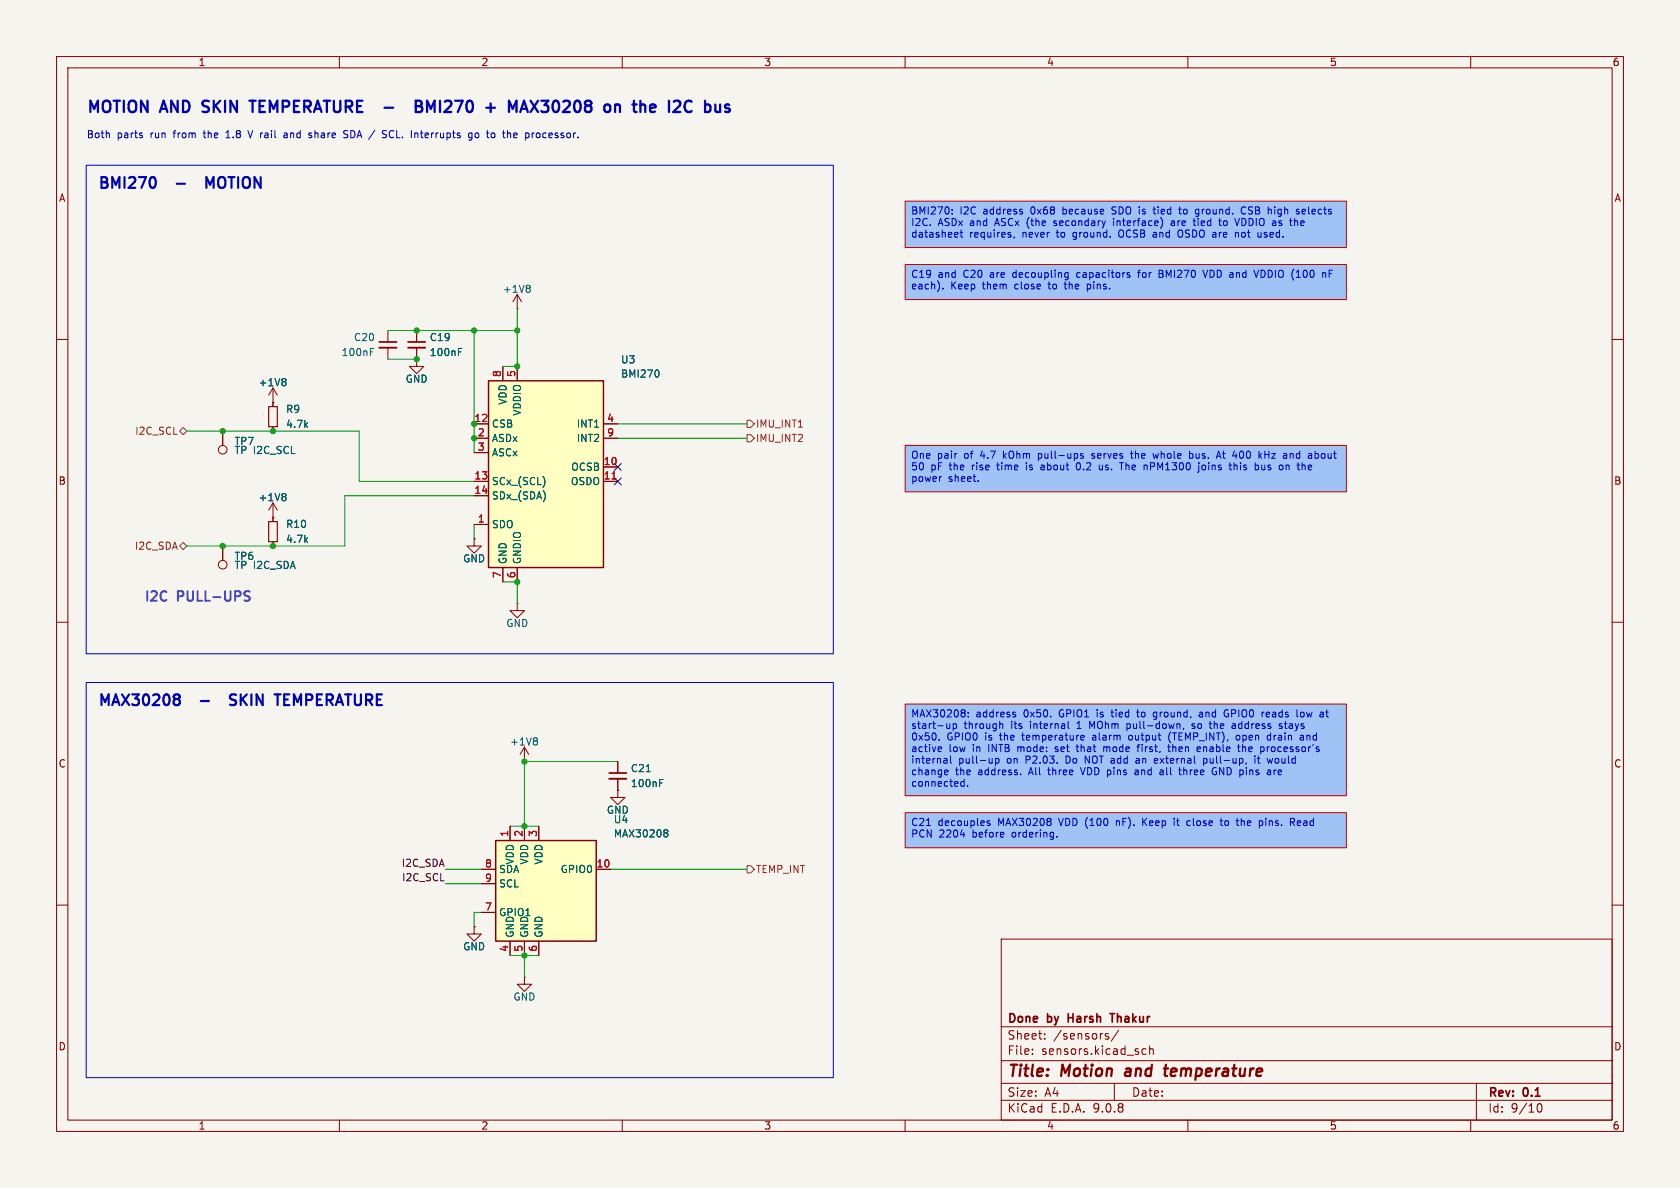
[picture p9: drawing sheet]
(kicad_sch
 (version 20250114)
 (generator "eeschema")
 (generator_version "9.0")
 (paper "A4")
 (title_block (title "Motion and temperature") (rev "0.1") (company "Done by Harsh Thakur"))
 (lib_symbols
  (symbol "Connector:TestPoint"
  (pin_numbers (hide yes))
  (pin_names
   (offset 0.762) (hide yes))
  (exclude_from_sim no)
  (in_bom yes)
  (on_board yes)
  (property "Reference" "TP" (at 0 6.858 0) (effects (font (size 1.27 1.27))))
  (property "Value" "TestPoint" (at 0 5.08 0) (effects (font (size 1.27 1.27))))
  (property "Footprint" "" (at 5.08 0 0) (effects (font (size 1.27 1.27)) (hide yes)))
  (property "Datasheet" "~" (at 5.08 0 0) (effects (font (size 1.27 1.27)) (hide yes)))
  (property "Description" "test point" (at 0 0 0) (effects (font (size 1.27 1.27)) (hide yes)))
  (symbol "TestPoint_0_1"
   (circle (center 0 3.302) (radius 0.762) (stroke (width 0) (type default)) (fill (type none))))
  (symbol "TestPoint_1_1"
   (pin passive line (at 0 0 90) (length 2.54) (name "1" (effects (font (size 1.27 1.27)))) (number "1" (effects (font (size 1.27 1.27))))))
  (embedded_fonts no))
  (symbol "Device:C_Small"
  (pin_numbers (hide yes))
  (pin_names
   (offset 0.254) (hide yes))
  (exclude_from_sim no)
  (in_bom yes)
  (on_board yes)
  (property "Reference" "C" (at 0.254 1.778 0) (effects (font (size 1.27 1.27)) (justify left)))
  (property "Value" "C_Small" (at 0.254 -2.032 0) (effects (font (size 1.27 1.27)) (justify left)))
  (property "Footprint" "" (at 0 0 0) (effects (font (size 1.27 1.27)) (hide yes)))
  (property "Datasheet" "~" (at 0 0 0) (effects (font (size 1.27 1.27)) (hide yes)))
  (property "Description" "Unpolarized capacitor, small symbol" (at 0 0 0) (effects (font (size 1.27 1.27)) (hide yes)))
  (symbol "C_Small_0_1"
   (polyline (pts (xy -1.524 0.508) (xy 1.524 0.508)) (stroke (width 0.3048) (type default)) (fill (type none)))
   (polyline (pts (xy -1.524 -0.508) (xy 1.524 -0.508)) (stroke (width 0.3302) (type default)) (fill (type none))))
  (symbol "C_Small_1_1"
   (pin passive line (at 0 2.54 270) (length 2.032) (name "~" (effects (font (size 1.27 1.27)))) (number "1" (effects (font (size 1.27 1.27)))))
   (pin passive line (at 0 -2.54 90) (length 2.032) (name "~" (effects (font (size 1.27 1.27)))) (number "2" (effects (font (size 1.27 1.27))))))
  (embedded_fonts no))
  (symbol "Device:R_Small"
  (pin_numbers (hide yes))
  (pin_names
   (offset 0.254) (hide yes))
  (exclude_from_sim no)
  (in_bom yes)
  (on_board yes)
  (property "Reference" "R" (at 0 0 90) (effects (font (size 1.016 1.016))))
  (property "Value" "R_Small" (at 1.778 0 90) (effects (font (size 1.27 1.27))))
  (property "Footprint" "" (at 0 0 0) (effects (font (size 1.27 1.27)) (hide yes)))
  (property "Datasheet" "~" (at 0 0 0) (effects (font (size 1.27 1.27)) (hide yes)))
  (property "Description" "Resistor, small symbol" (at 0 0 0) (effects (font (size 1.27 1.27)) (hide yes)))
  (symbol "R_Small_0_1"
   (rectangle (start -0.762 1.778) (end 0.762 -1.778) (stroke (width 0.2032) (type default)) (fill (type none))))
  (symbol "R_Small_1_1"
   (pin passive line (at 0 2.54 270) (length 0.762) (name "~" (effects (font (size 1.27 1.27)))) (number "1" (effects (font (size 1.27 1.27)))))
   (pin passive line (at 0 -2.54 90) (length 0.762) (name "~" (effects (font (size 1.27 1.27)))) (number "2" (effects (font (size 1.27 1.27))))))
  (embedded_fonts no))
  (symbol "power:+1V8"
  (power)
  (pin_numbers (hide yes))
  (pin_names
   (offset 0) (hide yes))
  (exclude_from_sim no)
  (in_bom yes)
  (on_board yes)
  (property "Reference" "#PWR" (at 0 -3.81 0) (effects (font (size 1.27 1.27)) (hide yes)))
  (property "Value" "+1V8" (at 0 3.556 0) (effects (font (size 1.27 1.27))))
  (property "Footprint" "" (at 0 0 0) (effects (font (size 1.27 1.27)) (hide yes)))
  (property "Datasheet" "" (at 0 0 0) (effects (font (size 1.27 1.27)) (hide yes)))
  (property "Description" "Power symbol creates a global label with name \"+1V8\"" (at 0 0 0) (effects (font (size 1.27 1.27)) (hide yes)))
  (symbol "+1V8_0_1"
   (polyline (pts (xy -0.762 1.27) (xy 0 2.54)) (stroke (width 0) (type default)) (fill (type none)))
   (polyline (pts (xy 0 2.54) (xy 0.762 1.27)) (stroke (width 0) (type default)) (fill (type none)))
   (polyline (pts (xy 0 0) (xy 0 2.54)) (stroke (width 0) (type default)) (fill (type none))))
  (symbol "+1V8_1_1"
   (pin power_in line (at 0 0 90) (length 0) (name "~" (effects (font (size 1.27 1.27)))) (number "1" (effects (font (size 1.27 1.27))))))
  (embedded_fonts no))
  (symbol "power:GND"
  (power)
  (pin_numbers (hide yes))
  (pin_names
   (offset 0) (hide yes))
  (exclude_from_sim no)
  (in_bom yes)
  (on_board yes)
  (property "Reference" "#PWR" (at 0 -6.35 0) (effects (font (size 1.27 1.27)) (hide yes)))
  (property "Value" "GND" (at 0 -3.81 0) (effects (font (size 1.27 1.27))))
  (property "Footprint" "" (at 0 0 0) (effects (font (size 1.27 1.27)) (hide yes)))
  (property "Datasheet" "" (at 0 0 0) (effects (font (size 1.27 1.27)) (hide yes)))
  (property "Description" "Power symbol creates a global label with name \"GND\" , ground" (at 0 0 0) (effects (font (size 1.27 1.27)) (hide yes)))
  (symbol "GND_0_1"
   (polyline (pts (xy 0 0) (xy 0 -1.27) (xy 1.27 -1.27) (xy 0 -2.54) (xy -1.27 -1.27) (xy 0 -1.27)) (stroke (width 0) (type default)) (fill (type none))))
  (symbol "GND_1_1"
   (pin power_in line (at 0 0 270) (length 0) (name "~" (effects (font (size 1.27 1.27)))) (number "1" (effects (font (size 1.27 1.27))))))
  (embedded_fonts no))
  (symbol "smartwatch:BMI270"
  (exclude_from_sim no)
  (in_bom yes)
  (on_board yes)
  (property "Reference" "U" (at 0 0 0) (effects (font (size 1.27 1.27))))
  (property "Value" "BMI270" (at 0 -2.54 0) (effects (font (size 1.27 1.27))))
  (property "Footprint" "Package_LGA:Bosch_LGA-14_3x2.5mm_P0.5mm" (at 0 0 0) (effects (font (size 1.27 1.27)) (hide yes)))
  (property "Datasheet" "hardware/datasheets/BMI270.pdf" (at 0 0 0) (effects (font (size 1.27 1.27)) (hide yes)))
  (property "Description" "Bosch BMI270 6-axis IMU, LGA-14. Table 22 pin-out." (at 0 0 0) (effects (font (size 1.27 1.27)) (hide yes)))
  (symbol "BMI270_1_1"
   (rectangle (start -10.16 16.51) (end 10.16 -16.51) (stroke (width 0.254) (type default)) (fill (type background)))
   (pin input line (at -12.70 8.89 0) (length 2.54) (name "CSB" (effects (font (size 1.27 1.27)))) (number "12" (effects (font (size 1.27 1.27)))))
   (pin input line (at -12.70 6.35 0) (length 2.54) (name "ASDx" (effects (font (size 1.27 1.27)))) (number "2" (effects (font (size 1.27 1.27)))))
   (pin input line (at -12.70 3.81 0) (length 2.54) (name "ASCx" (effects (font (size 1.27 1.27)))) (number "3" (effects (font (size 1.27 1.27)))))
   (pin input line (at -12.70 -1.27 0) (length 2.54) (name "SCx (SCL)" (effects (font (size 1.27 1.27)))) (number "13" (effects (font (size 1.27 1.27)))))
   (pin bidirectional line (at -12.70 -3.81 0) (length 2.54) (name "SDx (SDA)" (effects (font (size 1.27 1.27)))) (number "14" (effects (font (size 1.27 1.27)))))
   (pin input line (at -12.70 -8.89 0) (length 2.54) (name "SDO" (effects (font (size 1.27 1.27)))) (number "1" (effects (font (size 1.27 1.27)))))
   (pin bidirectional line (at 12.70 8.89 180) (length 2.54) (name "INT1" (effects (font (size 1.27 1.27)))) (number "4" (effects (font (size 1.27 1.27)))))
   (pin bidirectional line (at 12.70 6.35 180) (length 2.54) (name "INT2" (effects (font (size 1.27 1.27)))) (number "9" (effects (font (size 1.27 1.27)))))
   (pin input line (at 12.70 1.27 180) (length 2.54) (name "OCSB" (effects (font (size 1.27 1.27)))) (number "10" (effects (font (size 1.27 1.27)))))
   (pin output line (at 12.70 -1.27 180) (length 2.54) (name "OSDO" (effects (font (size 1.27 1.27)))) (number "11" (effects (font (size 1.27 1.27)))))
   (pin power_in line (at -7.62 19.05 270) (length 2.54) (name "VDD" (effects (font (size 1.27 1.27)))) (number "8" (effects (font (size 1.27 1.27)))))
   (pin power_in line (at -5.08 19.05 270) (length 2.54) (name "VDDIO" (effects (font (size 1.27 1.27)))) (number "5" (effects (font (size 1.27 1.27)))))
   (pin power_in line (at -7.62 -19.05 90) (length 2.54) (name "GND" (effects (font (size 1.27 1.27)))) (number "7" (effects (font (size 1.27 1.27)))))
   (pin power_in line (at -5.08 -19.05 90) (length 2.54) (name "GNDIO" (effects (font (size 1.27 1.27)))) (number "6" (effects (font (size 1.27 1.27))))))
  (embedded_fonts no))

  (symbol "smartwatch:MAX30208"
  (exclude_from_sim no)
  (in_bom yes)
  (on_board yes)
  (property "Reference" "U" (at 0 0 0) (effects (font (size 1.27 1.27))))
  (property "Value" "MAX30208" (at 0 -2.54 0) (effects (font (size 1.27 1.27))))
  (property "Footprint" "smartwatch:MAX30208_TLGA-10_2x2mm" (at 0 0 0) (effects (font (size 1.27 1.27)) (hide yes)))
  (property "Datasheet" "hardware/datasheets/MAX30208.pdf" (at 0 0 0) (effects (font (size 1.27 1.27)) (hide yes)))
  (property "Description" "ADI MAX30208 digital temperature sensor, thin LGA-10." (at 0 0 0) (effects (font (size 1.27 1.27)) (hide yes)))
  (symbol "MAX30208_1_1"
   (rectangle (start -8.89 8.89) (end 8.89 -8.89) (stroke (width 0.254) (type default)) (fill (type background)))
   (pin bidirectional line (at -11.43 3.81 0) (length 2.54) (name "SDA" (effects (font (size 1.27 1.27)))) (number "8" (effects (font (size 1.27 1.27)))))
   (pin input line (at -11.43 1.27 0) (length 2.54) (name "SCL" (effects (font (size 1.27 1.27)))) (number "9" (effects (font (size 1.27 1.27)))))
   (pin input line (at -11.43 -3.81 0) (length 2.54) (name "GPIO1" (effects (font (size 1.27 1.27)))) (number "7" (effects (font (size 1.27 1.27)))))
   (pin bidirectional line (at 11.43 3.81 180) (length 2.54) (name "GPIO0" (effects (font (size 1.27 1.27)))) (number "10" (effects (font (size 1.27 1.27)))))
   (pin power_in line (at -6.35 11.43 270) (length 2.54) (name "VDD" (effects (font (size 1.27 1.27)))) (number "1" (effects (font (size 1.27 1.27)))))
   (pin power_in line (at -3.81 11.43 270) (length 2.54) (name "VDD" (effects (font (size 1.27 1.27)))) (number "2" (effects (font (size 1.27 1.27)))))
   (pin power_in line (at -1.27 11.43 270) (length 2.54) (name "VDD" (effects (font (size 1.27 1.27)))) (number "3" (effects (font (size 1.27 1.27)))))
   (pin power_in line (at -6.35 -11.43 90) (length 2.54) (name "GND" (effects (font (size 1.27 1.27)))) (number "4" (effects (font (size 1.27 1.27)))))
   (pin power_in line (at -3.81 -11.43 90) (length 2.54) (name "GND" (effects (font (size 1.27 1.27)))) (number "5" (effects (font (size 1.27 1.27)))))
   (pin power_in line (at -1.27 -11.43 90) (length 2.54) (name "GND" (effects (font (size 1.27 1.27)))) (number "6" (effects (font (size 1.27 1.27))))))
  (embedded_fonts no)))
 (text "MOTION AND SKIN TEMPERATURE  -  BMI270 + MAX30208 on the I2C bus" (exclude_from_sim no) (at 15.24 20.32 0) (effects (font (size 2.0 2.0) bold (color 0 0 180 1)) (justify left bottom)))
 (text "Both parts run from the 1.8 V rail and share SDA / SCL. Interrupts go to the processor." (exclude_from_sim no) (at 15.24 24.765 0) (effects (font (size 1.27 1.27) (color 0 0 180 1)) (justify left bottom)))
 (rectangle (start 15.24 29.21) (end 147.32 115.57) (stroke (width 0.1524) (type solid) (color 0 0 180 1)) (fill (type none)))
 (text "BMI270  -  MOTION" (exclude_from_sim no) (at 17.24 33.71 0) (effects (font (size 1.9 1.9) bold (color 0 0 180 1)) (justify left bottom)))
 (symbol (lib_id "smartwatch:BMI270") (at 96.52 83.82 0) (unit 1) (exclude_from_sim no) (in_bom yes) (on_board yes) (dnp no)
  (property "Reference" "U3" (at 109.68 64.31 0) (effects (font (size 1.27 1.27)) (justify left bottom)))
  (property "Value" "BMI270" (at 109.68 66.81 0) (effects (font (size 1.27 1.27)) (justify left bottom)))
  (property "Footprint" "Package_LGA:Bosch_LGA-14_3x2.5mm_P0.5mm" (at 96.52 83.82 0) (effects (font (size 1.27 1.27)) (hide yes)))
  (property "Datasheet" "hardware/datasheets/BMI270.pdf" (at 96.52 83.82 0) (effects (font (size 1.27 1.27)) (hide yes)))
  (pin "1")
  (pin "10")
  (pin "11")
  (pin "12")
  (pin "13")
  (pin "14")
  (pin "2")
  (pin "3")
  (pin "4")
  (pin "5")
  (pin "6")
  (pin "7")
  (pin "8")
  (pin "9"))
 (symbol (lib_id "power:+1V8") (at 91.44 54.61 0) (unit 1) (exclude_from_sim no) (in_bom no) (on_board no) (dnp no)
  (property "Reference" "#PWR56" (at 91.44 54.61 0) (effects (font (size 1.27 1.27)) (hide yes)))
  (property "Value" "+1V8" (at 91.44 51.11 0) (effects (font (size 1.27 1.27))))
  (property "Footprint" "" (at 91.44 54.61 0) (effects (font (size 1.27 1.27)) (hide yes)))
  (property "Datasheet" "" (at 91.44 54.61 0) (effects (font (size 1.27 1.27)) (hide yes)))
  (pin "1"))
 (symbol (lib_id "Device:C_Small") (at 73.66 60.96 0) (unit 1) (exclude_from_sim no) (in_bom yes) (on_board yes) (dnp no)
  (property "Reference" "C19" (at 75.86 60.36 0) (effects (font (size 1.27 1.27)) (justify left bottom)))
  (property "Value" "100nF" (at 75.86 61.56 0) (effects (font (size 1.27 1.27)) (justify left top)))
  (property "Footprint" "Capacitor_SMD:C_0201_0603Metric" (at 73.66 60.96 0) (effects (font (size 1.27 1.27)) (hide yes)))
  (property "Datasheet" "~" (at 73.66 60.96 0) (effects (font (size 1.27 1.27)) (hide yes)))
  (property "Spec" "X7R 10%" (at 73.66 60.96 0) (effects (font (size 1.27 1.27)) (hide yes)))
  (property "Source" "BMI270 DS Rev 08 section 7.2" (at 73.66 60.96 0) (effects (font (size 1.27 1.27)) (hide yes)))
  (pin "1")
  (pin "2"))
 (symbol (lib_id "Device:C_Small") (at 68.58 60.96 0) (unit 1) (exclude_from_sim no) (in_bom yes) (on_board yes) (dnp no)
  (property "Reference" "C20" (at 66.38 60.36 0) (effects (font (size 1.27 1.27)) (justify right bottom)))
  (property "Value" "100nF" (at 66.38 61.56 0) (effects (font (size 1.27 1.27)) (justify right top)))
  (property "Footprint" "Capacitor_SMD:C_0201_0603Metric" (at 68.58 60.96 0) (effects (font (size 1.27 1.27)) (hide yes)))
  (property "Datasheet" "~" (at 68.58 60.96 0) (effects (font (size 1.27 1.27)) (hide yes)))
  (property "Spec" "X7R 10%" (at 68.58 60.96 0) (effects (font (size 1.27 1.27)) (hide yes)))
  (property "Source" "BMI270 DS Rev 08 section 7.2" (at 68.58 60.96 0) (effects (font (size 1.27 1.27)) (hide yes)))
  (pin "1")
  (pin "2"))
 (symbol (lib_id "power:GND") (at 73.66 63.5 0) (unit 1) (exclude_from_sim no) (in_bom no) (on_board no) (dnp no)
  (property "Reference" "#PWR57" (at 73.66 63.5 0) (effects (font (size 1.27 1.27)) (hide yes)))
  (property "Value" "GND" (at 73.66 67.0 0) (effects (font (size 1.27 1.27))))
  (property "Footprint" "" (at 73.66 63.5 0) (effects (font (size 1.27 1.27)) (hide yes)))
  (property "Datasheet" "" (at 73.66 63.5 0) (effects (font (size 1.27 1.27)) (hide yes)))
  (pin "1"))
 (symbol (lib_id "power:GND") (at 83.82 95.25 0) (unit 1) (exclude_from_sim no) (in_bom no) (on_board no) (dnp no)
  (property "Reference" "#PWR58" (at 83.82 95.25 0) (effects (font (size 1.27 1.27)) (hide yes)))
  (property "Value" "GND" (at 83.82 98.75 0) (effects (font (size 1.27 1.27))))
  (property "Footprint" "" (at 83.82 95.25 0) (effects (font (size 1.27 1.27)) (hide yes)))
  (property "Datasheet" "" (at 83.82 95.25 0) (effects (font (size 1.27 1.27)) (hide yes)))
  (pin "1"))
 (symbol (lib_id "power:GND") (at 91.44 106.68 0) (unit 1) (exclude_from_sim no) (in_bom no) (on_board no) (dnp no)
  (property "Reference" "#PWR59" (at 91.44 106.68 0) (effects (font (size 1.27 1.27)) (hide yes)))
  (property "Value" "GND" (at 91.44 110.18 0) (effects (font (size 1.27 1.27))))
  (property "Footprint" "" (at 91.44 106.68 0) (effects (font (size 1.27 1.27)) (hide yes)))
  (property "Datasheet" "" (at 91.44 106.68 0) (effects (font (size 1.27 1.27)) (hide yes)))
  (pin "1"))
 (no_connect (at 109.22 82.55))
 (no_connect (at 109.22 85.09))
 (hierarchical_label "IMU_INT1" (shape output) (at 132.08 74.93 0) (effects (font (size 1.27 1.27)) (justify left)))
 (hierarchical_label "IMU_INT2" (shape output) (at 132.08 77.47 0) (effects (font (size 1.27 1.27)) (justify left)))
 (symbol (lib_id "Device:R_Small") (at 48.26 73.66 0) (unit 1) (exclude_from_sim no) (in_bom yes) (on_board yes) (dnp no)
  (property "Reference" "R9" (at 50.46 73.06 0) (effects (font (size 1.27 1.27)) (justify left bottom)))
  (property "Value" "4.7k" (at 50.46 74.26 0) (effects (font (size 1.27 1.27)) (justify left top)))
  (property "Footprint" "Resistor_SMD:R_0201_0603Metric" (at 48.26 73.66 0) (effects (font (size 1.27 1.27)) (hide yes)))
  (property "Datasheet" "~" (at 48.26 73.66 0) (effects (font (size 1.27 1.27)) (hide yes)))
  (property "Spec" "pull-up" (at 48.26 73.66 0) (effects (font (size 1.27 1.27)) (hide yes)))
  (property "Source" "I2C 400 kHz, 50 pF -> rise time about 0.2 us" (at 48.26 73.66 0) (effects (font (size 1.27 1.27)) (hide yes)))
  (pin "1")
  (pin "2"))
 (symbol (lib_id "Device:R_Small") (at 48.26 93.98 0) (unit 1) (exclude_from_sim no) (in_bom yes) (on_board yes) (dnp no)
  (property "Reference" "R10" (at 50.46 93.38 0) (effects (font (size 1.27 1.27)) (justify left bottom)))
  (property "Value" "4.7k" (at 50.46 94.58 0) (effects (font (size 1.27 1.27)) (justify left top)))
  (property "Footprint" "Resistor_SMD:R_0201_0603Metric" (at 48.26 93.98 0) (effects (font (size 1.27 1.27)) (hide yes)))
  (property "Datasheet" "~" (at 48.26 93.98 0) (effects (font (size 1.27 1.27)) (hide yes)))
  (property "Spec" "pull-up" (at 48.26 93.98 0) (effects (font (size 1.27 1.27)) (hide yes)))
  (property "Source" "I2C 400 kHz, 50 pF -> rise time about 0.2 us" (at 48.26 93.98 0) (effects (font (size 1.27 1.27)) (hide yes)))
  (pin "1")
  (pin "2"))
 (hierarchical_label "I2C_SCL" (shape bidirectional) (at 33.02 76.2 180) (effects (font (size 1.27 1.27)) (justify right)))
 (hierarchical_label "I2C_SDA" (shape bidirectional) (at 33.02 96.52 180) (effects (font (size 1.27 1.27)) (justify right)))
 (symbol (lib_id "Connector:TestPoint") (at 39.37 96.52 180) (unit 1) (exclude_from_sim no) (in_bom yes) (on_board yes) (dnp no)
  (property "Reference" "TP6" (at 41.37 98.32 0) (effects (font (size 1.27 1.27)) (justify right)))
  (property "Value" "TP I2C_SDA" (at 41.37 99.92 0) (effects (font (size 1.27 1.27)) (justify right)))
  (property "Footprint" "TestPoint:TestPoint_Pad_D1.0mm" (at 39.37 96.52 0) (effects (font (size 1.27 1.27)) (hide yes)))
  (property "Datasheet" "~" (at 39.37 96.52 0) (effects (font (size 1.27 1.27)) (hide yes)))
  (pin "1"))
 (symbol (lib_id "Connector:TestPoint") (at 39.37 76.2 180) (unit 1) (exclude_from_sim no) (in_bom yes) (on_board yes) (dnp no)
  (property "Reference" "TP7" (at 41.37 78.0 0) (effects (font (size 1.27 1.27)) (justify right)))
  (property "Value" "TP I2C_SCL" (at 41.37 79.6 0) (effects (font (size 1.27 1.27)) (justify right)))
  (property "Footprint" "TestPoint:TestPoint_Pad_D1.0mm" (at 39.37 76.2 0) (effects (font (size 1.27 1.27)) (hide yes)))
  (property "Datasheet" "~" (at 39.37 76.2 0) (effects (font (size 1.27 1.27)) (hide yes)))
  (pin "1"))
 (symbol (lib_id "power:+1V8") (at 48.26 71.12 0) (unit 1) (exclude_from_sim no) (in_bom no) (on_board no) (dnp no)
  (property "Reference" "#PWR60" (at 48.26 71.12 0) (effects (font (size 1.27 1.27)) (hide yes)))
  (property "Value" "+1V8" (at 48.26 67.62 0) (effects (font (size 1.27 1.27))))
  (property "Footprint" "" (at 48.26 71.12 0) (effects (font (size 1.27 1.27)) (hide yes)))
  (property "Datasheet" "" (at 48.26 71.12 0) (effects (font (size 1.27 1.27)) (hide yes)))
  (pin "1"))
 (symbol (lib_id "power:+1V8") (at 48.26 91.44 0) (unit 1) (exclude_from_sim no) (in_bom no) (on_board no) (dnp no)
  (property "Reference" "#PWR61" (at 48.26 91.44 0) (effects (font (size 1.27 1.27)) (hide yes)))
  (property "Value" "+1V8" (at 48.26 87.94 0) (effects (font (size 1.27 1.27))))
  (property "Footprint" "" (at 48.26 91.44 0) (effects (font (size 1.27 1.27)) (hide yes)))
  (property "Datasheet" "" (at 48.26 91.44 0) (effects (font (size 1.27 1.27)) (hide yes)))
  (pin "1"))
 (text "I2C PULL-UPS" (exclude_from_sim no) (at 25.4 106.68 0) (effects (font (size 1.7 1.7) bold (color 140 0 190 1)) (justify left bottom)))
 (rectangle (start 15.24 120.65) (end 147.32 190.5) (stroke (width 0.1524) (type solid) (color 0 0 180 1)) (fill (type none)))
 (text "MAX30208  -  SKIN TEMPERATURE" (exclude_from_sim no) (at 17.24 125.15 0) (effects (font (size 1.9 1.9) bold (color 0 0 180 1)) (justify left bottom)))
 (symbol (lib_id "smartwatch:MAX30208") (at 96.52 157.48 0) (unit 1) (exclude_from_sim no) (in_bom yes) (on_board yes) (dnp no)
  (property "Reference" "U4" (at 108.41 145.59 0) (effects (font (size 1.27 1.27)) (justify left bottom)))
  (property "Value" "MAX30208" (at 108.41 148.09 0) (effects (font (size 1.27 1.27)) (justify left bottom)))
  (property "Footprint" "smartwatch:MAX30208_TLGA-10_2x2mm" (at 96.52 157.48 0) (effects (font (size 1.27 1.27)) (hide yes)))
  (property "Datasheet" "hardware/datasheets/MAX30208.pdf" (at 96.52 157.48 0) (effects (font (size 1.27 1.27)) (hide yes)))
  (pin "1")
  (pin "10")
  (pin "2")
  (pin "3")
  (pin "4")
  (pin "5")
  (pin "6")
  (pin "7")
  (pin "8")
  (pin "9"))
 (symbol (lib_id "power:+1V8") (at 92.71 134.62 0) (unit 1) (exclude_from_sim no) (in_bom no) (on_board no) (dnp no)
  (property "Reference" "#PWR62" (at 92.71 134.62 0) (effects (font (size 1.27 1.27)) (hide yes)))
  (property "Value" "+1V8" (at 92.71 131.12 0) (effects (font (size 1.27 1.27))))
  (property "Footprint" "" (at 92.71 134.62 0) (effects (font (size 1.27 1.27)) (hide yes)))
  (property "Datasheet" "" (at 92.71 134.62 0) (effects (font (size 1.27 1.27)) (hide yes)))
  (pin "1"))
 (symbol (lib_id "Device:C_Small") (at 109.22 137.16 0) (unit 1) (exclude_from_sim no) (in_bom yes) (on_board yes) (dnp no)
  (property "Reference" "C21" (at 111.42 136.56 0) (effects (font (size 1.27 1.27)) (justify left bottom)))
  (property "Value" "100nF" (at 111.42 137.76 0) (effects (font (size 1.27 1.27)) (justify left top)))
  (property "Footprint" "Capacitor_SMD:C_0201_0603Metric" (at 109.22 137.16 0) (effects (font (size 1.27 1.27)) (hide yes)))
  (property "Datasheet" "~" (at 109.22 137.16 0) (effects (font (size 1.27 1.27)) (hide yes)))
  (property "Spec" "X7R 10%" (at 109.22 137.16 0) (effects (font (size 1.27 1.27)) (hide yes)))
  (property "Source" "MAX30208 DS Rev 1 p.5 pin table" (at 109.22 137.16 0) (effects (font (size 1.27 1.27)) (hide yes)))
  (pin "1")
  (pin "2"))
 (symbol (lib_id "power:GND") (at 109.22 139.7 0) (unit 1) (exclude_from_sim no) (in_bom no) (on_board no) (dnp no)
  (property "Reference" "#PWR63" (at 109.22 139.7 0) (effects (font (size 1.27 1.27)) (hide yes)))
  (property "Value" "GND" (at 109.22 143.2 0) (effects (font (size 1.27 1.27))))
  (property "Footprint" "" (at 109.22 139.7 0) (effects (font (size 1.27 1.27)) (hide yes)))
  (property "Datasheet" "" (at 109.22 139.7 0) (effects (font (size 1.27 1.27)) (hide yes)))
  (pin "1"))
 (symbol (lib_id "power:GND") (at 92.71 172.72 0) (unit 1) (exclude_from_sim no) (in_bom no) (on_board no) (dnp no)
  (property "Reference" "#PWR64" (at 92.71 172.72 0) (effects (font (size 1.27 1.27)) (hide yes)))
  (property "Value" "GND" (at 92.71 176.22 0) (effects (font (size 1.27 1.27))))
  (property "Footprint" "" (at 92.71 172.72 0) (effects (font (size 1.27 1.27)) (hide yes)))
  (property "Datasheet" "" (at 92.71 172.72 0) (effects (font (size 1.27 1.27)) (hide yes)))
  (pin "1"))
 (symbol (lib_id "power:GND") (at 83.82 163.83 0) (unit 1) (exclude_from_sim no) (in_bom no) (on_board no) (dnp no)
  (property "Reference" "#PWR65" (at 83.82 163.83 0) (effects (font (size 1.27 1.27)) (hide yes)))
  (property "Value" "GND" (at 83.82 167.33 0) (effects (font (size 1.27 1.27))))
  (property "Footprint" "" (at 83.82 163.83 0) (effects (font (size 1.27 1.27)) (hide yes)))
  (property "Datasheet" "" (at 83.82 163.83 0) (effects (font (size 1.27 1.27)) (hide yes)))
  (pin "1"))
 (label "I2C_SDA" (at 78.74 153.67 180) (effects (font (size 1.27 1.27)) (justify right bottom)))
 (label "I2C_SCL" (at 78.74 156.21 180) (effects (font (size 1.27 1.27)) (justify right bottom)))
 (hierarchical_label "TEMP_INT" (shape output) (at 132.08 153.67 0) (effects (font (size 1.27 1.27)) (justify left)))
 (text_box "BMI270: I2C address 0x68 because SDO is tied to ground. CSB high selects I2C. ASDx and ASCx (the secondary interface) are tied to VDDIO as the datasheet requires, never to ground. OCSB and OSDO are not used." (exclude_from_sim no) (at 160.02 35.56 0) (size 78 8.2) (margins 0.9525 0.9525 0.9525 0.9525) (stroke (width 0.1524) (type solid) (color 200 0 0 1)) (fill (type color) (color 160 195 245 1)) (effects (font (size 1.27 1.27)) (justify left top)))
 (text_box "C19 and C20 are decoupling capacitors for BMI270 VDD and VDDIO (100 nF each). Keep them close to the pins." (exclude_from_sim no) (at 160.02 46.76 0) (size 78 6.2) (margins 0.9525 0.9525 0.9525 0.9525) (stroke (width 0.1524) (type solid) (color 200 0 0 1)) (fill (type color) (color 160 195 245 1)) (effects (font (size 1.27 1.27)) (justify left top)))
 (text_box "MAX30208: address 0x50. GPIO1 is tied to ground, and GPIO0 reads low at start-up through its internal 1 MOhm pull-down, so the address stays 0x50. GPIO0 is the temperature alarm output (TEMP_INT), open drain and active low in INTB mode: set that mode first, then enable the processor's internal pull-up on P2.03. Do NOT add an external pull-up, it would change the address. All three VDD pins and all three GND pins are connected." (exclude_from_sim no) (at 160.02 124.46 0) (size 78 16.2) (margins 0.9525 0.9525 0.9525 0.9525) (stroke (width 0.1524) (type solid) (color 200 0 0 1)) (fill (type color) (color 160 195 245 1)) (effects (font (size 1.27 1.27)) (justify left top)))
 (text_box "C21 decouples MAX30208 VDD (100 nF). Keep it close to the pins. Read PCN 2204 before ordering." (exclude_from_sim no) (at 160.02 143.66 0) (size 78 6.2) (margins 0.9525 0.9525 0.9525 0.9525) (stroke (width 0.1524) (type solid) (color 200 0 0 1)) (fill (type color) (color 160 195 245 1)) (effects (font (size 1.27 1.27)) (justify left top)))
 (text_box "One pair of 4.7 kOhm pull-ups serves the whole bus. At 400 kHz and about 50 pF the rise time is about 0.2 us. The nPM1300 joins this bus on the power sheet." (exclude_from_sim no) (at 160.02 78.74 0) (size 78 8.2) (margins 0.9525 0.9525 0.9525 0.9525) (stroke (width 0.1524) (type solid) (color 200 0 0 1)) (fill (type color) (color 160 195 245 1)) (effects (font (size 1.27 1.27)) (justify left top)))
 (wire (pts (xy 88.9 64.77) (xy 91.44 64.77)) (stroke (width 0) (type default)))
 (wire (pts (xy 91.44 64.77) (xy 91.44 58.42)) (stroke (width 0) (type default)))
 (wire (pts (xy 91.44 58.42) (xy 91.44 54.61)) (stroke (width 0) (type default)))
 (wire (pts (xy 91.44 58.42) (xy 83.82 58.42)) (stroke (width 0) (type default)))
 (wire (pts (xy 83.82 58.42) (xy 73.66 58.42)) (stroke (width 0) (type default)))
 (wire (pts (xy 73.66 58.42) (xy 68.58 58.42)) (stroke (width 0) (type default)))
 (wire (pts (xy 73.66 63.5) (xy 68.58 63.5)) (stroke (width 0) (type default)))
 (wire (pts (xy 83.82 80.01) (xy 83.82 77.47)) (stroke (width 0) (type default)))
 (wire (pts (xy 83.82 77.47) (xy 83.82 74.93)) (stroke (width 0) (type default)))
 (wire (pts (xy 83.82 74.93) (xy 83.82 58.42)) (stroke (width 0) (type default)))
 (wire (pts (xy 83.82 92.71) (xy 83.82 95.25)) (stroke (width 0) (type default)))
 (wire (pts (xy 88.9 102.87) (xy 91.44 102.87)) (stroke (width 0) (type default)))
 (wire (pts (xy 91.44 102.87) (xy 91.44 106.68)) (stroke (width 0) (type default)))
 (wire (pts (xy 109.22 74.93) (xy 132.08 74.93)) (stroke (width 0) (type default)))
 (wire (pts (xy 109.22 77.47) (xy 132.08 77.47)) (stroke (width 0) (type default)))
 (wire (pts (xy 33.02 76.2) (xy 39.37 76.2)) (stroke (width 0) (type default)))
 (wire (pts (xy 39.37 76.2) (xy 48.26 76.2)) (stroke (width 0) (type default)))
 (wire (pts (xy 48.26 76.2) (xy 63.5 76.2)) (stroke (width 0) (type default)))
 (wire (pts (xy 63.5 76.2) (xy 63.5 85.09)) (stroke (width 0) (type default)))
 (wire (pts (xy 63.5 85.09) (xy 83.82 85.09)) (stroke (width 0) (type default)))
 (wire (pts (xy 33.02 96.52) (xy 39.37 96.52)) (stroke (width 0) (type default)))
 (wire (pts (xy 39.37 96.52) (xy 48.26 96.52)) (stroke (width 0) (type default)))
 (wire (pts (xy 48.26 96.52) (xy 60.96 96.52)) (stroke (width 0) (type default)))
 (wire (pts (xy 60.96 96.52) (xy 60.96 87.63)) (stroke (width 0) (type default)))
 (wire (pts (xy 60.96 87.63) (xy 83.82 87.63)) (stroke (width 0) (type default)))
 (wire (pts (xy 90.17 146.05) (xy 92.71 146.05)) (stroke (width 0) (type default)))
 (wire (pts (xy 92.71 146.05) (xy 95.25 146.05)) (stroke (width 0) (type default)))
 (wire (pts (xy 92.71 146.05) (xy 92.71 134.62)) (stroke (width 0) (type default)))
 (wire (pts (xy 92.71 134.62) (xy 109.22 134.62)) (stroke (width 0) (type default)))
 (wire (pts (xy 90.17 168.91) (xy 92.71 168.91)) (stroke (width 0) (type default)))
 (wire (pts (xy 92.71 168.91) (xy 95.25 168.91)) (stroke (width 0) (type default)))
 (wire (pts (xy 92.71 168.91) (xy 92.71 172.72)) (stroke (width 0) (type default)))
 (wire (pts (xy 85.09 161.29) (xy 83.82 161.29)) (stroke (width 0) (type default)))
 (wire (pts (xy 83.82 161.29) (xy 83.82 163.83)) (stroke (width 0) (type default)))
 (wire (pts (xy 85.09 153.67) (xy 78.74 153.67)) (stroke (width 0) (type default)))
 (wire (pts (xy 85.09 156.21) (xy 78.74 156.21)) (stroke (width 0) (type default)))
 (wire (pts (xy 107.95 153.67) (xy 132.08 153.67)) (stroke (width 0) (type default)))
 (junction (at 39.37 76.2) (diameter 0) (color 0 0 0 0))
 (junction (at 39.37 96.52) (diameter 0) (color 0 0 0 0))
 (junction (at 48.26 76.2) (diameter 0) (color 0 0 0 0))
 (junction (at 48.26 96.52) (diameter 0) (color 0 0 0 0))
 (junction (at 73.66 58.42) (diameter 0) (color 0 0 0 0))
 (junction (at 73.66 63.5) (diameter 0) (color 0 0 0 0))
 (junction (at 83.82 58.42) (diameter 0) (color 0 0 0 0))
 (junction (at 83.82 74.93) (diameter 0) (color 0 0 0 0))
 (junction (at 83.82 77.47) (diameter 0) (color 0 0 0 0))
 (junction (at 91.44 58.42) (diameter 0) (color 0 0 0 0))
 (junction (at 91.44 64.77) (diameter 0) (color 0 0 0 0))
 (junction (at 91.44 102.87) (diameter 0) (color 0 0 0 0))
 (junction (at 92.71 134.62) (diameter 0) (color 0 0 0 0))
 (junction (at 92.71 146.05) (diameter 0) (color 0 0 0 0))
 (junction (at 92.71 168.91) (diameter 0) (color 0 0 0 0))
 (sheet_instances (path "" (page "1")))
 (embedded_fonts no))
